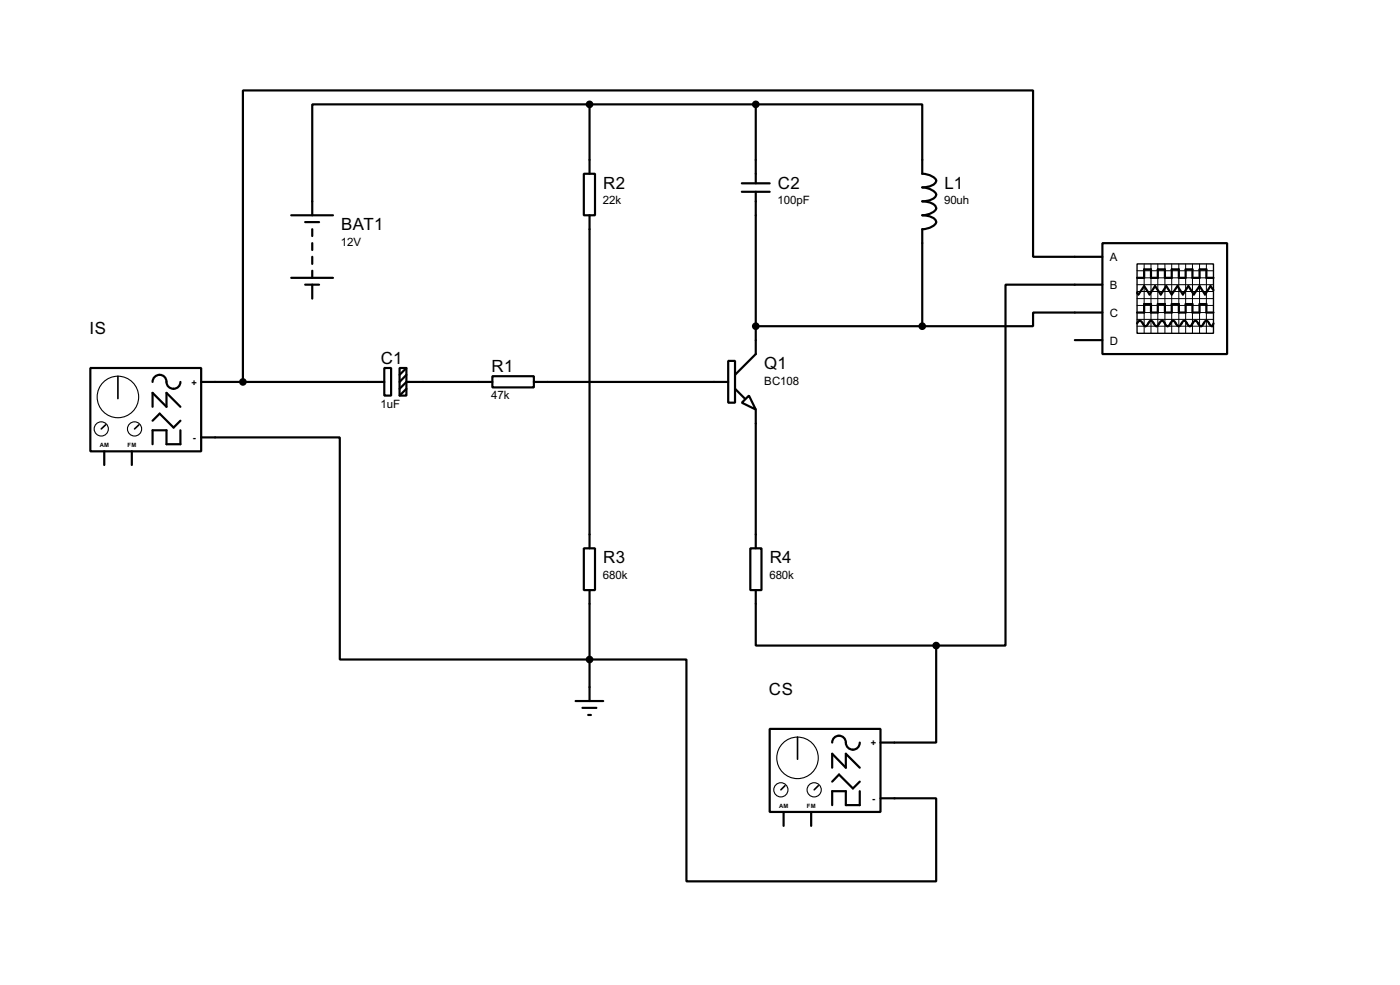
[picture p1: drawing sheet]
<svg xmlns="http://www.w3.org/2000/svg" width="256mm" height="180mm" viewBox="0 0 256 180" stroke-linecap="round" stroke-linejoin="round" font-family="sans-serif">
<g fill="none" stroke="#000" stroke-width=".4">
<path d="M108 19.1h-50.8v20.3M108 19.1h30.5M108 19.1v12.7M138.5 19.1h30.5v12.7a2.75 2.75 0 0 1 2.5 1.3 1.5 1.5 0 0 1-1.3 1l-1.2 .2a2.76 2.76 0 0 1 2.5 1.3 1.5 1.5 0 0 1-1.3 1.1l-1.2 .2a3.2 3.2 0 0 1 2.4 .9l.1 .4a2.75 2.75 0 0 1-2.5 1.2 3.3 3.3 0 0 1 2.4 .9 .9 .9 0 0 1-.7 1.2l-1.1 .4-.6 .1v17.7M138.5 19.1v14.5M53.4 39.4h7.6M107 31.8h2v7.6h-2zM108 39.4v61M135.9 35.1h5.1M135.9 33.6h5.1M138.5 35.1v29.7l-3.8 3.8M53.4 50.9h7.6"/>
<path d="M55.9 40.7h2.6M55.9 52.1h2.6M57.2 42v1.2M57.2 44.5v1.3M57.2 47v1.3M57.2 49.6v1.3M57.2 52.1v2.6M138.5 59.7h30.5M202 44.5h22.8v20.3h-22.8zM202 47h-12.7v-30.4h-144.8v53.3M202 52.1h-17.8v66.1h-12.7M202 57.2h-12.7v2.5h-20.3"/>
<path d="M208.3 59.2l.3-.4a.6 .6 0 0 1 .8 .5l.5 .4 .2-.1 .5-.8 .3-.1 .2 .1 .5 .8 .3 .1 .2-.1 .3-.4a.54 .54 0 0 1 .7-.4l.5 .8 .3 .1 .3-.1 .5-.8 .2-.1 .3 .1 .2 .4a.54 .54 0 0 0 .8 .4l.5-.8 .3-.1 .2 .1 .5 .8 .3 .1 .2-.1 .3-.4a.54 .54 0 0 1 .7-.4l.5 .8 .3 .1 .3-.1 .4-.8 .3-.1 .3 .1 .5 .8 .3 .1 .2-.5M208.3 50.9h1.3v-1.6h1.3v1.6h1.2v-1.6h1.3v1.6h1.3v-1.6h1.3v1.6h1.2v-1.6h1.3v1.6h1.3v-1.6h1.2v1.6h1.3M208.3 57.2h1.3v-1.5h1.3v1.5h1.2v-1.5h1.3v1.5h1.3v-1.5h1.3v1.5h1.2v-1.5h1.3v1.5h1.3v-1.5h1.2v1.5h1.3M222.3 53.1l-.5-.7-1 1.5-1-1.5-1.1 1.5-1-1.5-1 1.5-1-1.5-1 1.5-1-1.5-1 1.5-1.1-1.5-1 1.5-1-1.5-1 1.5-.3-.3M16.6 67.4h20.3v15.2h-20.3zM28 69.9a1.28 1.28 0 0 1 1.2-1.3 1.28 1.28 0 0 1 1.3 1.3 1.28 1.28 0 0 0 1.3 1.3 1.28 1.28 0 0 0 1.3-1.3M28 74.5v-2.6l2.5 2.6v-2.6l2.6 2.6M28 77l1.3-1.3 2.5 2.6 1.3-1.3M33.1 78.8v2.5h-2.6v-2.5h-2.5v2.5M36.9 69.9h33.5M70.4 67.4h1.3v5h-1.3zM73.2 67.4h1.3v5h-1.3z"/>
<path d="M74.5 67.4l-1.3 1.2M74.5 68.6l-1.3 1.3M74.5 71.2l-1.3 1.2M90.2 68.9h7.6v2h-7.6zM90.2 69.9h-15.7l-1.3 1.3M97.8 69.9h35.6M133.4 66.1h1.3v7.6h-1.3zM134.7 71.2l1.8 1.8M135.9 73.7l1.3-1.3 1.3 2.6zM138.5 75v25.4M196.9 62.3h5.1M19.1 82.6v2.5"/>
<path d="M24.2 82.6v2.5M36.9 80.1h25.4v40.6h63.5v40.6h45.7v-15.2h-10.2M107 100.4h2v7.6h-2zM108 108v20.3M137.5 100.4h2v7.6h-2zM138.5 108v10.2h33M171.5 118.2v17.7h-10.2M105.5 128.3h5M106.7 129.6h2.6M107.8 130.9h.5M141 133.4h20.3v15.2h-20.3zM152.5 135.9a1.25 1.25 0 0 1 1.2-1.2 1.25 1.25 0 0 1 1.3 1.2 1.28 1.28 0 0 0 1.2 1.3 1.28 1.28 0 0 0 1.3-1.3"/>
<path d="M143.6 148.6v2.6M148.6 148.6v2.6M152.5 140.5v-2.5l2.5 2.5v-2.5l2.5 2.5M152.5 143.1l1.2-1.3 2.6 2.5 1.2-1.2M157.5 144.8v2.6h-2.5v-2.6h-2.5v2.6"/>
</g>
<path d="M208.3 48.3h14v12.7h-14z" fill="none" stroke="#000" stroke-width=".25"/>
<g fill="none" stroke="#000" stroke-width=".18">
<path d="M208.3 52.1h14M208.3 49.6h14M208.3 50.9h14M208.3 53.4h14M208.3 55.9h14M208.3 57.2h14M208.3 58.5h14M208.3 59.7h14M208.3 54.7h14M209.6 48.3v12.7M210.9 48.3v12.7M212.1 48.3v12.7"/>
<path d="M213.4 48.3v12.7M214.7 48.3v12.7M216 48.3v12.7M217.2 48.3v12.7M218.5 48.3v12.7M219.8 48.3v12.7M221 48.3v12.7"/>
</g>
<g fill="none" stroke="#000" stroke-width=".2">
<circle cx="18.5" cy="78.5" r="1.3"/>
<circle cx="21.6" cy="72.7" r="3.8"/>
<circle cx="24.6" cy="78.5" r="1.3"/>
<circle cx="146.1" cy="138.7" r="3.8"/>
<circle cx="143" cy="144.6" r="1.3"/>
<circle cx="149.1" cy="144.6" r="1.3"/>
</g>
<path d="M19.4 77.8l-.8 .7M21.6 68.9v4.1M25.5 77.8l-.8 .7M146.1 134.9v4.1M143.8 143.8l-.7 .8M149.9 143.8l-.7 .8" fill="none" stroke="#000" stroke-width=".3"/>
<g fill="#000" stroke="#000" stroke-width=".4">
<circle cx="108" cy="19.1" r=".5"/>
<circle cx="138.4" cy="19.1" r=".5"/>
<circle cx="138.4" cy="59.7" r=".5"/>
<circle cx="168.9" cy="59.7" r=".5"/>
<circle cx="44.5" cy="69.9" r=".5"/>
<circle cx="171.5" cy="118.2" r=".5"/>
<circle cx="108" cy="120.7" r=".5"/>
</g>
<g font-size="3.5">
<text x="110.5" y="34.5">R2</text>
<text x="142.5" y="34.5">C2</text>
<text x="173" y="34.5">L1</text>
<text x="62.5" y="42.1">BAT1</text>
<text x="16.4" y="61.2">IS</text>
<text x="69.8" y="66.6">C1</text>
<text x="90.1" y="68.1">R1</text>
<text x="140" y="67.5">Q1</text>
<text x="110.5" y="103.1">R3</text>
<text x="141" y="103.1">R4</text>
<text x="140.9" y="127.2">CS</text>
</g>
<g font-size="2.4">
<text x="110.5" y="37.4">22k</text>
<text x="142.5" y="37.4">100pF</text>
<text x="173" y="37.4">90uh</text>
<text x="62.5" y="45">12V</text>
<text x="203.3" y="47.8">A</text>
<text x="203.3" y="52.9">B</text>
<text x="203.3" y="58">C</text>
<text x="203.3" y="63.1">D</text>
<text x="140" y="70.4">BC108</text>
<text x="69.7" y="74.6">1uF</text>
<text x="90" y="73.1">47k</text>
<text x="110.5" y="106">680k</text>
<text x="141" y="106">680k</text>
</g>
<g font-size="1.9">
<text x="35.1" y="70.6">+</text>
<text x="35.3" y="80.8">-</text>
<text x="159.6" y="136.6">+</text>
<text x="159.8" y="146.8">-</text>
</g>
<g font-size="1.2">
<text x="18.3" y="81.8">AM</text>
<text x="23.4" y="81.8">FM</text>
<text x="142.7" y="147.8">AM</text>
<text x="147.8" y="147.8">FM</text>
</g>
</svg>
